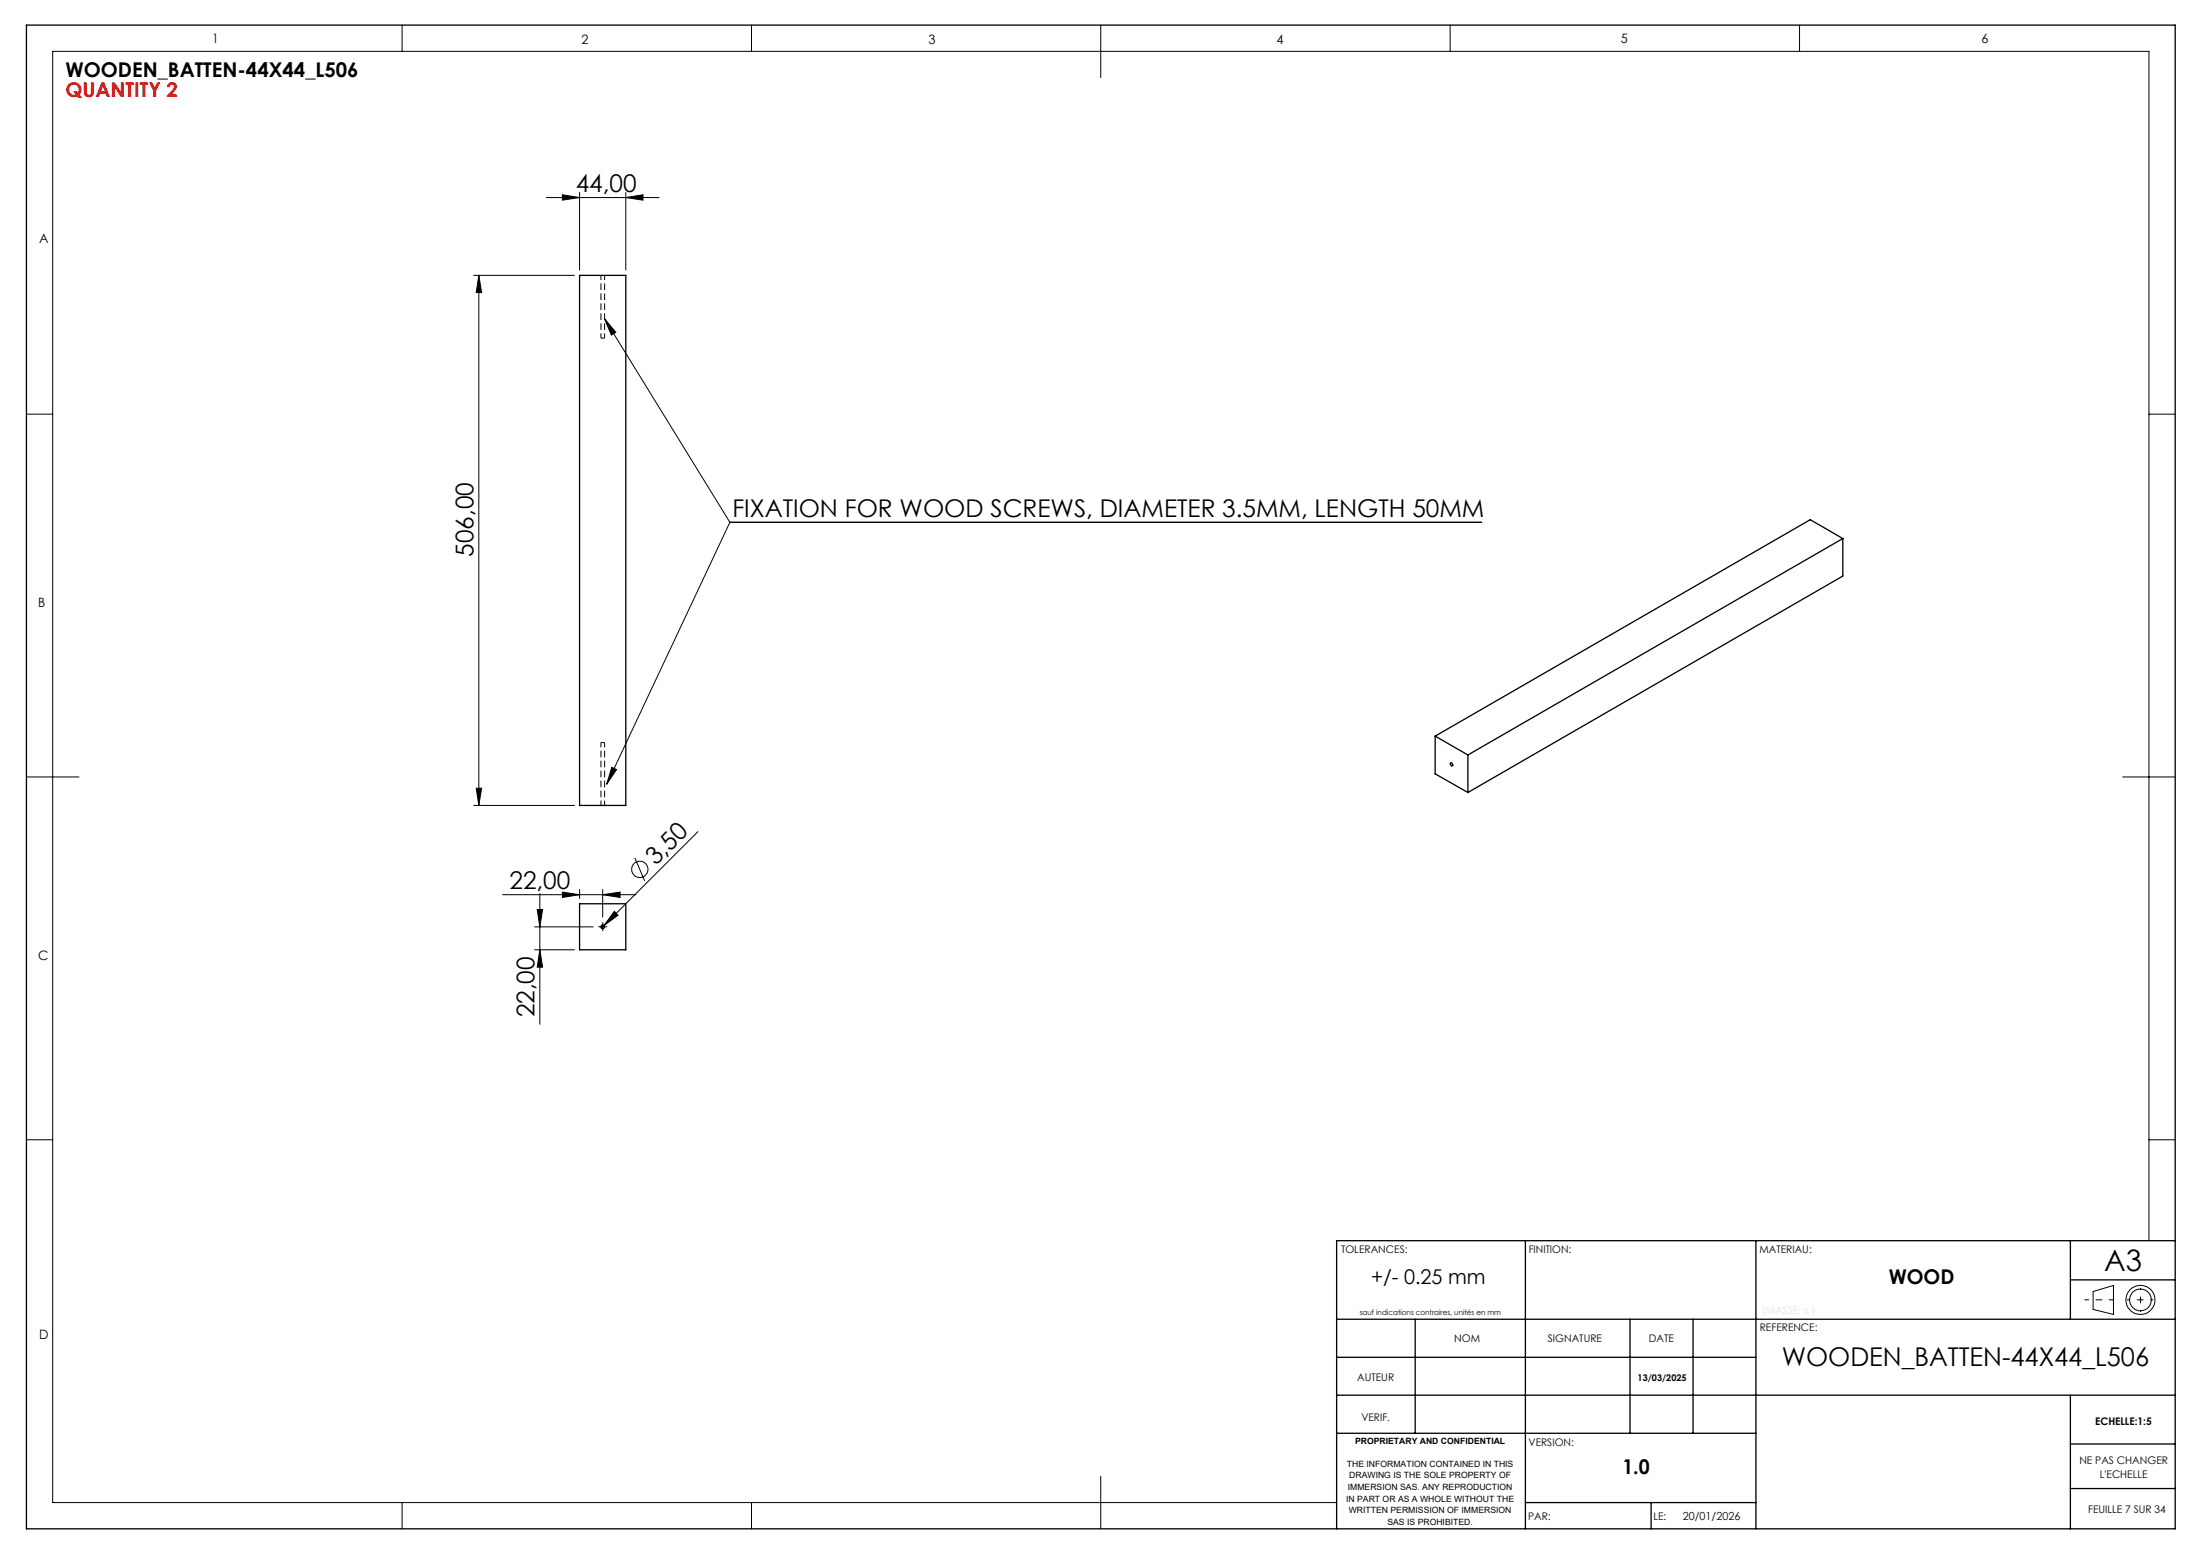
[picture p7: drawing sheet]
<svg xmlns="http://www.w3.org/2000/svg" width="420mm" height="297mm" viewBox="0 0 420 297" stroke-linecap="round" stroke-linejoin="round" font-family="sans-serif">
<g fill="none" stroke="#000" stroke-width=".25">
<path d="M5 4.8h410.1v287h-410.1zM110.6 52.6h8.8v101.1h-8.8zM351.6 102.8v7.2l-71.5 41.3M351.6 102.8l-71.5 41.3M351.6 102.8l-6.2-3.6-71.5 41.3M273.9 140.5l6.2 3.6M273.9 140.5v7.2l6.2 3.6M276.8 145.7a.33 .33 0 0 1 .3 .1 .33 .33 0 0 1 0 .4l-.3-.3zM280.1 144.1v7.2M110.6 172.5h8.8v8.8h-8.8zM291.1 236.8v55M335.1 236.8v55"/>
<path d="M395.1 236.8v15M415.1 236.8h-160v55M255.1 251.8h160M255.1 259.1h80M270.1 251.8v21.8M311 251.8v21.8M323.1 251.8v21.8M395.1 244.3h20M255.1 266.3h160M255.1 273.6h80M395.1 275.6h20M395.1 266.3v25.5"/>
<path d="M291.1 286.8h44M315.1 286.8v5M395.1 284.1h20"/>
<circle cx="115" cy="176.9" r=".36"/>
</g>
<path d="M114.7 52.5v12M114.7 64.5h.7M115.4 64.5v-12M114.7 141.7v12M115.4 141.7h-.7M115.4 153.7v-12" fill="none" stroke="#000" stroke-width=".19" stroke-dasharray="1.3 .6" stroke-dashoffset=".4" stroke-linecap="butt"/>
<g fill="none" stroke="#000" stroke-width=".19">
<path d="M76.7 4.8v5M143.4 4.8v5M210 4.8v10M276.7 4.8v5M343.4 4.8v5M104.2 37.7h21.6M107.3 37.2l3.3 .5-3.3 .5zM110.6 36.7v14.8M119.4 37.7l3.3-.5v1zM119.4 36.7v14.8M90.4 52.6h19.2M91.4 52.6l.5 3.2h-1z"/>
<path d="M91.4 52.6v101.1M5 79.1h5.1M115.4 60.9l2.1 2.5-.8 .6zM115.4 60.9l23.9 38.8M410.1 79.1h5M139.3 99.7h143.5M139.3 99.7l-23.5 50M5 148.3h10.1M90.4 153.7h19.2M90.9 150.5h1l-.5 3.2zM116.7 146.5l1 .4-1.9 2.8zM133.2 158.7l-18.4 18.5"/>
<path d="M405.1 148.3h10M95.9 170.8h25.5M102 176.9h11.2M102.5 173.6h1l-.5 3.3zM103 170.6v24.9M107.3 170.3l3.3 .5-3.3 .5zM110.6 169.8v1.7M114.5 176.9h1M115 170.8l3.3-.5v1zM115 169.8v5.2M115 176.4v1M117.2 174l.7 .7-2.6 2z"/>
<path d="M121.1 163.8l1.9 4.3M102 181.3h7.6M103 181.3l.5 3.3h-1zM5 217.6h5.1M410.1 217.6h5M410.1 236.8v-227h-400v277h245M399.4 246.5l3.9-1.1v5.5l-3.9-1zM76.7 286.8v5M143.4 286.8v5M210 281.8v10"/>
<circle cx="122.1" cy="165.9" r="1.55"/>
<circle cx="408.4" cy="248.1" r="2.08"/>
<circle cx="408.4" cy="248.1" r="2.78"/>
</g>
<path d="M114.5 176.9h-.3M115 176.4v-.4M115 177.4v.3M115.5 176.9h.4" fill="none" stroke="#000" stroke-width=".19" stroke-dasharray="30.5 1.3 1.3 1.3" stroke-linecap="butt"/>
<path d="M397.8 248.1h5.5" fill="none" stroke="#000" stroke-width=".19" stroke-dasharray="30.5 1.3 1.3 1.3" stroke-dashoffset="29.6" stroke-linecap="butt"/>
<path d="M408.5 245.8v4.6" fill="none" stroke="#000" stroke-width=".19" stroke-dasharray="30.5 1.3 1.3 1.3" stroke-dashoffset="30.1" stroke-linecap="butt"/>
<path d="M405.9 248.1h5" fill="none" stroke="#000" stroke-width=".19" stroke-dasharray="30.5 1.3 1.3 1.3" stroke-dashoffset="29.9" stroke-linecap="butt"/>
<g fill="#000">
<path d="M117.2 174l.7 .7-2.6 2z"/>
<path d="M119.4 37.7l3.3-.5v1zM107.3 37.2l3.3 .5-3.3 .5z"/>
<path d="M115.4 60.9l2.1 2.5-.8 .6zM116.7 146.5l1 .4-1.9 2.8z"/>
<path d="M90.9 150.5h1l-.5 3.2zM91.4 52.6l.5 3.2h-1z"/>
<path d="M102.5 173.6h1l-.5 3.3zM103 181.3l.5 3.3h-1z"/>
<path d="M115 170.8l3.3-.5v1zM107.3 170.3l3.3 .5-3.3 .5z"/>
</g>
<text font-size="5.6" x="401.5" y="242.6">A3</text>
<text font-size="4.9" x="340" y="260.7">WOODEN_BATTEN-44X44_L506</text>
<g font-size="4.7">
<text x="109.9" y="36.7">44,00</text>
<text x="139.8" y="98.6">FIXATION FOR WOOD SCREWS, DIAMETER 3.5MM, LENGTH 50MM</text>
<text x="90.4" y="106.3" transform="rotate(-90 90.4 106.3)">506,00</text>
<text x="125.1" y="165.3" transform="rotate(-45 125.1 165.3)">3,50</text>
<text x="97.2" y="169.8">22,00</text>
<text x="102" y="194.2" transform="rotate(-90 102 194.2)">22,00</text>
</g>
<g font-size="3.9">
<text x="12.5" y="14.7">WOODEN_BATTEN-44X44_L506</text>
<text x="261.6" y="245">+/- 0.25 mm</text>
<text x="360.4" y="245">WOOD</text>
<text x="309.6" y="281.3">1.0</text>
</g>
<text font-size="3.9" fill="#f00" x="12.5" y="18.6">QUANTITY 2</text>
<g font-size="2.5">
<text x="40.5" y="8.2">1</text>
<text x="110.9" y="8.4">2</text>
<text x="177.2" y="8.4">3</text>
<text x="243.6" y="8.4">4</text>
<text x="309.3" y="8.2">5</text>
<text x="378.1" y="8.2">6</text>
<text x="7.4" y="46.4">A</text>
<text x="7.3" y="115.8">B</text>
<text x="7.3" y="183.3">C</text>
<text x="7.5" y="255.6">D</text>
</g>
<text font-size="2.1" x="321.1" y="290.1">20/01/2026</text>
<g font-size="2">
<text x="255.9" y="239.1">TOLERANCES:</text>
<text x="291.7" y="239.1">FINITION:</text>
<text x="335.7" y="239.1">MATERIAU:</text>
<text x="277.5" y="256.1">NOM</text>
<text x="295.4" y="256.1">SIGNATURE</text>
<text x="314.6" y="256.1">DATE</text>
<text x="335.8" y="254">REFERENCE:</text>
<text x="259" y="263.6">AUTEUR</text>
<text x="259.8" y="271.2">VERIF.</text>
<text x="291.7" y="276">VERSION:</text>
<text x="399.8" y="272">ECHELLE:1:5</text>
<text x="396.8" y="279.5">NE PAS CHANGER</text>
<text x="400.7" y="282">L'ECHELLE</text>
<text x="291.6" y="290.1">PAR:</text>
<text x="315.5" y="290.1">LE:</text>
<text x="398.5" y="288.7">FEUILLE 7 SUR 34</text>
</g>
<text font-size="1.8" x="312.5" y="263.7">13/03/2025</text>
<g font-size="1.6">
<text x="258.6" y="275.6">PROPRIETARY AND CONFIDENTIAL</text>
<text x="257" y="280">THE INFORMATION CONTAINED IN THIS</text>
<text x="256.9" y="286.6">IN PART OR AS A WHOLE WITHOUT THE</text>
<text x="257.2" y="284.4">IMMERSION SAS. ANY REPRODUCTION</text>
<text x="257.5" y="282.2">DRAWING IS THE SOLE PROPERTY OF</text>
<text x="257.4" y="288.8">WRITTEN PERMISSION OF IMMERSION</text>
<text x="264.8" y="291">SAS IS PROHIBITED.</text>
</g>
<text font-size="1.4" x="259.5" y="251">sauf indications contraires, unités en mm</text>
</svg>
